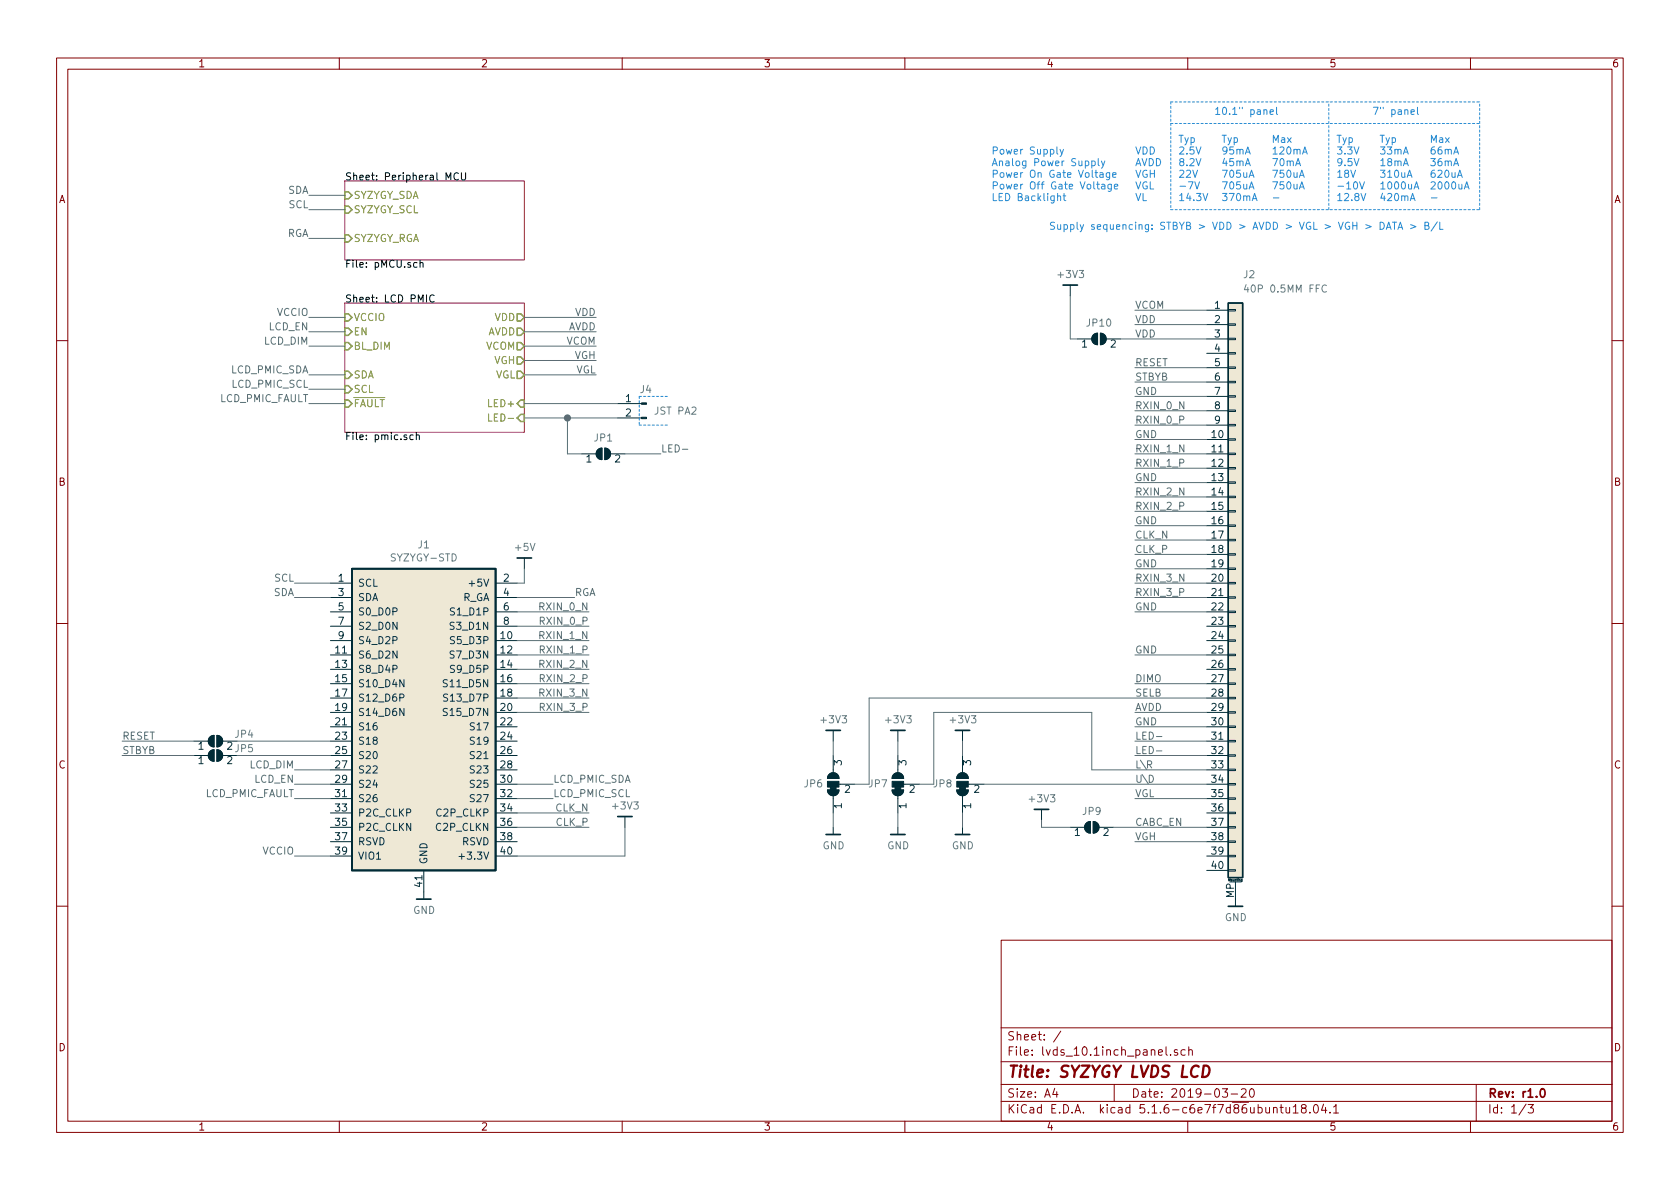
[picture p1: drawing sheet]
EESchema Schematic File Version 4
EELAYER 30 0
EELAYER END
$Descr A4 11693 8268
encoding utf-8
Sheet 1 3
Title "SYZYGY LVDS LCD"
Date "2019-03-20"
Rev "r1.0"
Comp ""
Comment1 ""
Comment2 ""
Comment3 ""
Comment4 ""
$EndDescr
$Comp
L gkl_misc:SYZYGY-STD J1
U 1 1
P 2950 4900
F 0 "J1" H 2950 6019 50  0000 C CNN
F 1 "SYZYGY-STD" H 2950 5928 50  0000 C CNN
F 2 "gkl_conn:SYZYGY_standard_pod" H 2950 5900 50  0001 C CNN
F 3 "" H 2950 5900 50  0001 C CNN
F 4 "Samtec Inc." H 0   0   50  0001 C CNN "Mfg"
F 5 "QTE-020-01-F-D-A" H 0   0   50  0001 C CNN "PN"
	1    2950 4900
	1    0    0    -1  
$EndComp
$Comp
L Connector_Generic_MountingPin:Conn_01x40_MountingPin J2
U 1 1
P 8600 4050
F 0 "J2" H 8650 6200 50  0000 L CNN
F 1 "40P 0.5MM FFC" H 8650 6100 50  0000 L CNN
F 2 "gkl_conn:FH28E-40S-0.5SH(05)" H 8600 4050 50  0001 C CNN
F 3 "~" H 8600 4050 50  0001 C CNN
F 4 "FH28E-40S-0.5SH(05)" H 8600 4050 50  0001 C CNN "PN"
F 5 "Hirose Electric Co Ltd" H 8600 4050 50  0001 C CNN "Mfg"
	1    8600 4050
	1    0    0    -1  
$EndComp
Wire Wire Line
	8400 2150 7900 2150
Wire Wire Line
	8400 2250 7900 2250
Wire Wire Line
	8400 2550 7900 2550
Wire Wire Line
	8400 2650 7900 2650
Wire Wire Line
	8400 2750 7900 2750
Wire Wire Line
	8400 2850 7900 2850
Wire Wire Line
	8400 2950 7900 2950
Wire Wire Line
	8400 3050 7900 3050
Wire Wire Line
	8400 3150 7900 3150
Wire Wire Line
	8400 3250 7900 3250
Wire Wire Line
	8400 3350 7900 3350
Wire Wire Line
	8400 3450 7900 3450
Wire Wire Line
	8400 3550 7900 3550
Wire Wire Line
	8400 3650 7900 3650
Wire Wire Line
	8400 3750 7900 3750
Wire Wire Line
	8400 3850 7900 3850
Wire Wire Line
	8400 3950 7900 3950
Wire Wire Line
	8400 4050 7900 4050
Wire Wire Line
	8400 4150 7900 4150
Wire Wire Line
	8400 4250 7900 4250
Wire Wire Line
	8400 4550 7900 4550
Wire Wire Line
	8400 4750 7900 4750
Wire Wire Line
	8400 4950 7900 4950
Wire Wire Line
	8400 5050 7900 5050
Wire Wire Line
	8400 5150 7900 5150
Wire Wire Line
	8400 5250 7900 5250
Wire Wire Line
	8400 5550 7900 5550
Wire Wire Line
	8400 5850 7900 5850
Text Label 7900 2150 0    50   ~ 0
VCOM
Text Label 7900 2250 0    50   ~ 0
VDD
Text Label 7900 2350 0    50   ~ 0
VDD
Text Label 7900 2550 0    50   ~ 0
RESET
Text Label 7900 2650 0    50   ~ 0
STBYB
Text Label 7900 2750 0    50   ~ 0
GND
Text Label 7900 2850 0    50   ~ 0
RXIN_0_N
Text Label 7900 2950 0    50   ~ 0
RXIN_0_P
Text Label 7900 3050 0    50   ~ 0
GND
Text Label 7900 3150 0    50   ~ 0
RXIN_1_N
Text Label 7900 3250 0    50   ~ 0
RXIN_1_P
Text Label 7900 3350 0    50   ~ 0
GND
Text Label 7900 3450 0    50   ~ 0
RXIN_2_N
Text Label 7900 3550 0    50   ~ 0
RXIN_2_P
Text Label 7900 3650 0    50   ~ 0
GND
Text Label 7900 3750 0    50   ~ 0
CLK_N
Text Label 7900 3850 0    50   ~ 0
CLK_P
Text Label 7900 3950 0    50   ~ 0
GND
Text Label 7900 4050 0    50   ~ 0
RXIN_3_N
Text Label 7900 4150 0    50   ~ 0
RXIN_3_P
Text Label 7900 4250 0    50   ~ 0
GND
Text Label 7900 4550 0    50   ~ 0
GND
Text Label 7900 4750 0    50   ~ 0
DIMO
Text Label 7900 4850 0    50   ~ 0
SELB
Text Label 7900 4950 0    50   ~ 0
AVDD
Text Label 7900 5050 0    50   ~ 0
GND
Text Label 7900 5150 0    50   ~ 0
LED-
Text Label 7900 5250 0    50   ~ 0
LED-
Text Label 7900 5350 0    50   ~ 0
L\R
Text Label 7900 5450 0    50   ~ 0
U\D
Text Label 7900 5550 0    50   ~ 0
VGL
Text Label 7900 5750 0    50   ~ 0
CABC_EN
Text Label 7900 5850 0    50   ~ 0
VGH
Wire Wire Line
	3600 4250 4100 4250
Wire Wire Line
	3600 4350 4100 4350
Wire Wire Line
	3600 4450 4100 4450
Wire Wire Line
	3600 4550 4100 4550
Wire Wire Line
	3600 4650 4100 4650
Wire Wire Line
	3600 4750 4100 4750
Wire Wire Line
	3600 5650 4100 5650
Wire Wire Line
	3600 5750 4100 5750
Wire Wire Line
	3600 4850 4100 4850
Wire Wire Line
	3600 4950 4100 4950
Text Label 4100 4250 2    50   ~ 0
RXIN_0_N
Text Label 4100 4350 2    50   ~ 0
RXIN_0_P
Text Label 4100 4450 2    50   ~ 0
RXIN_1_N
Text Label 4100 4550 2    50   ~ 0
RXIN_1_P
Text Label 4100 4650 2    50   ~ 0
RXIN_2_N
Text Label 4100 4750 2    50   ~ 0
RXIN_2_P
Text Label 4100 5650 2    50   ~ 0
CLK_N
Text Label 4100 5750 2    50   ~ 0
CLK_P
Text Label 4100 4850 2    50   ~ 0
RXIN_3_N
Text Label 4100 4950 2    50   ~ 0
RXIN_3_P
Text Notes 6900 1400 0    50   ~ 0
Power Supply\nAnalog Power Supply\nPower On Gate Voltage\nPower Off Gate Voltage\nLED Backlight
Text Notes 7900 1400 0    50   ~ 0
VDD\nAVDD\nVGH\nVGL\nVL
Text Notes 8200 1400 0    50   ~ 0
Typ\n2.5V\n8.2V\n22V\n-7V\n14.3V
Text Notes 8500 1400 0    50   ~ 0
Typ\n95mA\n45mA\n705uA\n705uA\n370mA
Text Notes 8850 1400 0    50   ~ 0
Max\n120mA\n70mA\n750uA\n750uA\n-
Text Notes 8450 800  0    50   ~ 0
10.1" panel
Text Notes 9300 1400 0    50   ~ 0
Typ\n3.3V\n9.5V\n18V\n-10V\n12.8V
Text Notes 9600 1400 0    50   ~ 0
Typ\n33mA\n18mA\n310uA\n1000uA\n420mA
Text Notes 9950 1400 0    50   ~ 0
Max\n66mA\n36mA\n620uA\n2000uA\n-
Text Notes 9550 800  0    50   ~ 0
7" panel
Wire Notes Line
	8150 700  8150 1450
Wire Notes Line
	9250 1450 9250 700 
Wire Notes Line
	10300 1450 10300 700 
Wire Notes Line
	8150 850  10300 850 
Wire Notes Line
	8150 700  10300 700 
Wire Notes Line
	8150 1450 10300 1450
Text Notes 7300 1600 0    50   ~ 0
Supply sequencing: STBYB > VDD > AVDD > VGL > VGH > DATA > B/L
$Comp
L gkl_power:GND #PWR0101
U 1 1
P 2950 6200
F 0 "#PWR0101" H 2950 5950 50  0001 C CNN
F 1 "GND" H 2953 6074 50  0000 C CNN
F 2 "" H 2850 5850 50  0001 C CNN
F 3 "" H 2950 6200 50  0001 C CNN
	1    2950 6200
	1    0    0    -1  
$EndComp
$Comp
L gkl_power:GND #PWR0102
U 1 1
P 8600 6250
F 0 "#PWR0102" H 8600 6000 50  0001 C CNN
F 1 "GND" H 8603 6124 50  0000 C CNN
F 2 "" H 8500 5900 50  0001 C CNN
F 3 "" H 8600 6250 50  0001 C CNN
	1    8600 6250
	1    0    0    -1  
$EndComp
$Sheet
S 2400 1250 1250 550 
U 5C8E7431
F0 "Peripheral MCU" 50
F1 "pMCU.sch" 50
F2 "SYZYGY_SCL" I L 2400 1450 50 
F3 "SYZYGY_SDA" I L 2400 1350 50 
F4 "SYZYGY_RGA" I L 2400 1650 50 
$EndSheet
$Comp
L gkl_power:+5V #PWR0103
U 1 1
P 3650 3950
F 0 "#PWR0103" H 3650 3800 50  0001 C CNN
F 1 "+5V" H 3653 4101 50  0000 C CNN
F 2 "" H 3650 3950 50  0001 C CNN
F 3 "" H 3650 3950 50  0001 C CNN
	1    3650 3950
	1    0    0    -1  
$EndComp
Wire Wire Line
	3600 4050 3650 4050
Wire Wire Line
	3650 4050 3650 3950
Wire Wire Line
	3600 4150 4000 4150
$Sheet
S 2400 2100 1250 900 
U 5C93195A
F0 "LCD PMIC" 50
F1 "pmic.sch" 50
F2 "EN" I L 2400 2300 50 
F3 "SDA" I L 2400 2600 50 
F4 "SCL" I L 2400 2700 50 
F5 "~FAULT" I L 2400 2800 50 
F6 "BL_DIM" I L 2400 2400 50 
F7 "LED+" I R 3650 2800 50 
F8 "LED-" I R 3650 2900 50 
F9 "VCCIO" I L 2400 2200 50 
F10 "AVDD" O R 3650 2300 50 
F11 "VCOM" O R 3650 2400 50 
F12 "VGH" O R 3650 2500 50 
F13 "VGL" O R 3650 2600 50 
F14 "VDD" O R 3650 2200 50 
$EndSheet
Text Label 4000 4150 0    50   ~ 0
RGA
Wire Wire Line
	2300 4150 2050 4150
Text Label 2050 4150 2    50   ~ 0
SDA
Wire Wire Line
	2300 4050 2050 4050
Text Label 2050 4050 2    50   ~ 0
SCL
Wire Wire Line
	2400 1350 2150 1350
Text Label 2150 1350 2    50   ~ 0
SDA
Wire Wire Line
	2400 1450 2150 1450
Text Label 2150 1450 2    50   ~ 0
SCL
Wire Wire Line
	2400 1650 2150 1650
Text Label 2150 1650 2    50   ~ 0
RGA
Wire Wire Line
	2400 2600 2150 2600
Text Label 2150 2600 2    50   ~ 0
LCD_PMIC_SDA
Wire Wire Line
	2400 2700 2150 2700
Text Label 2150 2700 2    50   ~ 0
LCD_PMIC_SCL
Wire Wire Line
	2400 2300 2150 2300
Text Label 2150 2300 2    50   ~ 0
LCD_EN
Wire Wire Line
	2400 2400 2150 2400
Text Label 2150 2400 2    50   ~ 0
LCD_DIM
Wire Wire Line
	2400 2800 2150 2800
Text Label 2150 2800 2    50   ~ 0
LCD_PMIC_FAULT
Wire Wire Line
	3600 5450 3850 5450
Text Label 3850 5450 0    50   ~ 0
LCD_PMIC_SDA
Wire Wire Line
	3600 5550 3850 5550
Text Label 3850 5550 0    50   ~ 0
LCD_PMIC_SCL
Wire Wire Line
	2300 5450 2050 5450
Text Label 2050 5450 2    50   ~ 0
LCD_EN
Wire Wire Line
	2300 5350 2050 5350
Text Label 2050 5350 2    50   ~ 0
LCD_DIM
Wire Wire Line
	2300 5550 2050 5550
Text Label 2050 5550 2    50   ~ 0
LCD_PMIC_FAULT
$Comp
L Connector:Conn_01x02_Male J4
U 1 1
P 4500 2800
F 0 "J4" H 4550 2900 50  0000 R CNN
F 1 "JST PA2" H 4450 2750 50  0000 R CNN
F 2 "gkl_conn:SB02B-PASK-2" H 4500 2800 50  0001 C CNN
F 3 "~" H 4500 2800 50  0001 C CNN
F 4 "JST Sales America Inc." H 0   0   50  0001 C CNN "Mfg"
F 5 "S02B-PASK-2(LF)(SN)" H 0   0   50  0001 C CNN "PN"
	1    4500 2800
	-1   0    0    -1  
$EndComp
Wire Wire Line
	4300 2800 3650 2800
Wire Wire Line
	3650 2900 3950 2900
$Comp
L gkl_power:+3V3 #PWR0136
U 1 1
P 4350 5750
F 0 "#PWR0136" H 4350 5600 50  0001 C CNN
F 1 "+3V3" H 4353 5901 50  0000 C CNN
F 2 "" H 4350 5750 50  0001 C CNN
F 3 "" H 4350 5750 50  0001 C CNN
	1    4350 5750
	1    0    0    -1  
$EndComp
Wire Wire Line
	3600 5950 4350 5950
Wire Wire Line
	4350 5950 4350 5750
Wire Wire Line
	2300 5950 2050 5950
Text Label 2050 5950 2    50   ~ 0
VCCIO
Wire Wire Line
	2400 2200 2150 2200
Text Label 2150 2200 2    50   ~ 0
VCCIO
$Comp
L Jumper:SolderJumper_2_Open JP1
U 1 1
P 4200 3150
F 0 "JP1" H 4200 3263 50  0000 C CNN
F 1 "SolderJumper_2_Open" H 4200 3264 50  0001 C CNN
F 2 "Jumper:SolderJumper-2_P1.3mm_Open_RoundedPad1.0x1.5mm" H 4200 3150 50  0001 C CNN
F 3 "~" H 4200 3150 50  0001 C CNN
	1    4200 3150
	1    0    0    -1  
$EndComp
Wire Wire Line
	3950 3150 4050 3150
Wire Wire Line
	3950 2900 3950 3150
Connection ~ 3950 2900
Wire Wire Line
	3950 2900 4300 2900
Wire Wire Line
	4350 3150 4600 3150
Text Label 4600 3150 0    50   ~ 0
LED-
$Comp
L Jumper:SolderJumper_2_Open JP5
U 1 1
P 1500 5250
F 0 "JP5" H 1700 5300 50  0000 C CNN
F 1 "SolderJumper_2_Open" H 1500 5364 50  0001 C CNN
F 2 "Jumper:SolderJumper-2_P1.3mm_Open_RoundedPad1.0x1.5mm" H 1500 5250 50  0001 C CNN
F 3 "~" H 1500 5250 50  0001 C CNN
	1    1500 5250
	1    0    0    -1  
$EndComp
$Comp
L Jumper:SolderJumper_2_Open JP4
U 1 1
P 1500 5150
F 0 "JP4" H 1700 5200 50  0000 C CNN
F 1 "SolderJumper_2_Open" H 1500 5264 50  0001 C CNN
F 2 "Jumper:SolderJumper-2_P1.3mm_Open_RoundedPad1.0x1.5mm" H 1500 5150 50  0001 C CNN
F 3 "~" H 1500 5150 50  0001 C CNN
	1    1500 5150
	1    0    0    -1  
$EndComp
Wire Wire Line
	2300 5250 1650 5250
Wire Wire Line
	1650 5150 2300 5150
Wire Wire Line
	1350 5150 850  5150
Wire Wire Line
	1350 5250 850  5250
Text Label 850  5150 0    50   ~ 0
RESET
Text Label 850  5250 0    50   ~ 0
STBYB
Wire Notes Line
	4450 2750 4650 2750
Wire Notes Line
	4450 2750 4450 2950
Wire Notes Line
	4450 2950 4650 2950
Wire Wire Line
	3650 2600 4150 2600
Text Label 4150 2600 2    50   ~ 0
VGL
Wire Wire Line
	3650 2500 4150 2500
Text Label 4150 2500 2    50   ~ 0
VGH
Wire Wire Line
	3650 2400 4150 2400
Text Label 4150 2400 2    50   ~ 0
VCOM
Wire Wire Line
	3650 2300 4150 2300
Text Label 4150 2300 2    50   ~ 0
AVDD
$Comp
L gkl_power:+3V3 #PWR0138
U 1 1
P 7450 2050
F 0 "#PWR0138" H 7450 1900 50  0001 C CNN
F 1 "+3V3" H 7453 2201 50  0000 C CNN
F 2 "" H 7450 2050 50  0001 C CNN
F 3 "" H 7450 2050 50  0001 C CNN
	1    7450 2050
	1    0    0    -1  
$EndComp
$Comp
L Jumper:SolderJumper_2_Open JP10
U 1 1
P 7650 2350
F 0 "JP10" H 7650 2463 50  0000 C CNN
F 1 "SolderJumper_2_Bridged" H 7650 2464 50  0001 C CNN
F 2 "Jumper:SolderJumper-2_P1.3mm_Open_RoundedPad1.0x1.5mm" H 7650 2350 50  0001 C CNN
F 3 "~" H 7650 2350 50  0001 C CNN
	1    7650 2350
	1    0    0    -1  
$EndComp
Wire Wire Line
	7800 2350 8400 2350
Wire Wire Line
	7500 2350 7450 2350
Wire Wire Line
	7450 2350 7450 2050
$Comp
L Jumper:SolderJumper_2_Open JP9
U 1 1
P 7600 5750
F 0 "JP9" H 7600 5863 50  0000 C CNN
F 1 "SolderJumper_2_Open" H 7600 5864 50  0001 C CNN
F 2 "Jumper:SolderJumper-2_P1.3mm_Open_RoundedPad1.0x1.5mm" H 7600 5750 50  0001 C CNN
F 3 "~" H 7600 5750 50  0001 C CNN
	1    7600 5750
	1    0    0    -1  
$EndComp
Wire Wire Line
	7750 5750 8400 5750
Wire Wire Line
	7450 5750 7250 5750
Wire Wire Line
	7250 5750 7250 5700
$Comp
L gkl_power:+3V3 #PWR0139
U 1 1
P 7250 5700
F 0 "#PWR0139" H 7250 5550 50  0001 C CNN
F 1 "+3V3" H 7253 5851 50  0000 C CNN
F 2 "" H 7250 5700 50  0001 C CNN
F 3 "" H 7250 5700 50  0001 C CNN
	1    7250 5700
	1    0    0    -1  
$EndComp
$Comp
L Jumper:SolderJumper_3_Bridged12 JP8
U 1 1
P 6700 5450
F 0 "JP8" V 6700 5517 50  0000 L CNN
F 1 "SolderJumper_3_Bridged12" V 6655 5518 50  0001 L CNN
F 2 "Jumper:SolderJumper-3_P1.3mm_Bridged12_RoundedPad1.0x1.5mm" H 6700 5450 50  0001 C CNN
F 3 "~" H 6700 5450 50  0001 C CNN
	1    6700 5450
	0    -1   -1   0   
$EndComp
$Comp
L gkl_power:+3V3 #PWR0140
U 1 1
P 6700 5150
F 0 "#PWR0140" H 6700 5000 50  0001 C CNN
F 1 "+3V3" H 6703 5301 50  0000 C CNN
F 2 "" H 6700 5150 50  0001 C CNN
F 3 "" H 6700 5150 50  0001 C CNN
	1    6700 5150
	1    0    0    -1  
$EndComp
Wire Wire Line
	6700 5250 6700 5150
Wire Wire Line
	6700 5650 6700 5750
$Comp
L gkl_power:GND #PWR0141
U 1 1
P 6700 5750
F 0 "#PWR0141" H 6700 5500 50  0001 C CNN
F 1 "GND" H 6703 5624 50  0000 C CNN
F 2 "" H 6600 5400 50  0001 C CNN
F 3 "" H 6700 5750 50  0001 C CNN
	1    6700 5750
	1    0    0    -1  
$EndComp
$Comp
L Jumper:SolderJumper_3_Bridged12 JP7
U 1 1
P 6250 5450
F 0 "JP7" V 6250 5517 50  0000 L CNN
F 1 "SolderJumper_3_Bridged12" V 6205 5518 50  0001 L CNN
F 2 "Jumper:SolderJumper-3_P1.3mm_Bridged12_RoundedPad1.0x1.5mm" H 6250 5450 50  0001 C CNN
F 3 "~" H 6250 5450 50  0001 C CNN
	1    6250 5450
	0    -1   -1   0   
$EndComp
$Comp
L gkl_power:+3V3 #PWR0142
U 1 1
P 6250 5150
F 0 "#PWR0142" H 6250 5000 50  0001 C CNN
F 1 "+3V3" H 6253 5301 50  0000 C CNN
F 2 "" H 6250 5150 50  0001 C CNN
F 3 "" H 6250 5150 50  0001 C CNN
	1    6250 5150
	1    0    0    -1  
$EndComp
Wire Wire Line
	6250 5250 6250 5150
Wire Wire Line
	6250 5650 6250 5750
$Comp
L gkl_power:GND #PWR0143
U 1 1
P 6250 5750
F 0 "#PWR0143" H 6250 5500 50  0001 C CNN
F 1 "GND" H 6253 5624 50  0000 C CNN
F 2 "" H 6150 5400 50  0001 C CNN
F 3 "" H 6250 5750 50  0001 C CNN
	1    6250 5750
	1    0    0    -1  
$EndComp
Wire Wire Line
	6400 5450 6500 5450
Wire Wire Line
	6500 5450 6500 4950
Wire Wire Line
	6500 4950 7600 4950
Wire Wire Line
	7600 4950 7600 5350
Wire Wire Line
	7600 5350 8400 5350
$Comp
L Jumper:SolderJumper_3_Bridged12 JP6
U 1 1
P 5800 5450
F 0 "JP6" V 5800 5517 50  0000 L CNN
F 1 "SolderJumper_3_Bridged12" V 5755 5518 50  0001 L CNN
F 2 "Jumper:SolderJumper-3_P1.3mm_Bridged12_RoundedPad1.0x1.5mm" H 5800 5450 50  0001 C CNN
F 3 "~" H 5800 5450 50  0001 C CNN
	1    5800 5450
	0    -1   -1   0   
$EndComp
$Comp
L gkl_power:+3V3 #PWR0144
U 1 1
P 5800 5150
F 0 "#PWR0144" H 5800 5000 50  0001 C CNN
F 1 "+3V3" H 5803 5301 50  0000 C CNN
F 2 "" H 5800 5150 50  0001 C CNN
F 3 "" H 5800 5150 50  0001 C CNN
	1    5800 5150
	1    0    0    -1  
$EndComp
Wire Wire Line
	5800 5250 5800 5150
Wire Wire Line
	5800 5650 5800 5750
$Comp
L gkl_power:GND #PWR0145
U 1 1
P 5800 5750
F 0 "#PWR0145" H 5800 5500 50  0001 C CNN
F 1 "GND" H 5803 5624 50  0000 C CNN
F 2 "" H 5700 5400 50  0001 C CNN
F 3 "" H 5800 5750 50  0001 C CNN
	1    5800 5750
	1    0    0    -1  
$EndComp
Wire Wire Line
	5950 5450 6050 5450
Wire Wire Line
	6050 5450 6050 4850
Wire Wire Line
	6050 4850 8400 4850
Wire Wire Line
	6850 5450 8400 5450
Wire Wire Line
	3650 2200 4150 2200
Text Label 4150 2200 2    50   ~ 0
VDD
$EndSCHEMATC
